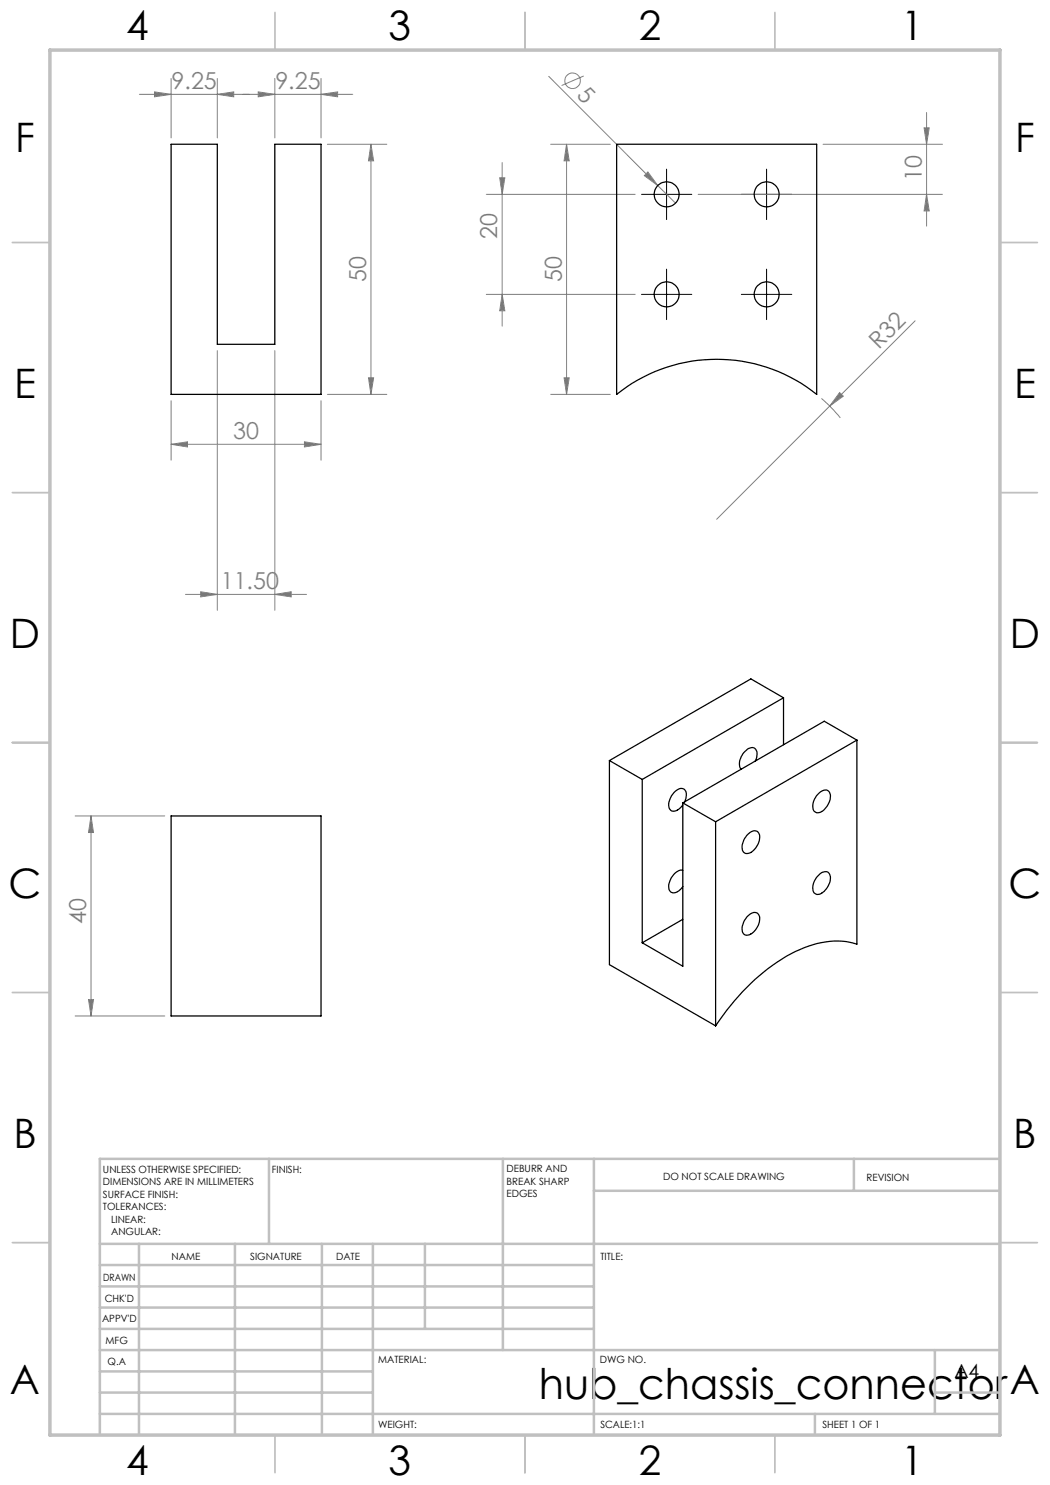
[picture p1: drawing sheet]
<svg xmlns="http://www.w3.org/2000/svg" width="210mm" height="297mm" viewBox="0 0 210 297" stroke-linecap="round" stroke-linejoin="round" font-family="sans-serif">
<g fill="none" stroke="#808080" stroke-width=".2">
<path d="M27.9 18.9h42.7M30.9 18.4l3.3 .5-3.3 .5zM34.2 15.7v11.9M43.5 18.9l3.2-.5v1zM43.5 15.7v11.9M51.6 18.4l3.4 .5-3.4 .5zM55 15.7v11.9M64.2 18.9l3.3-.5v1zM64.2 15.7v11.9M109.7 15.3l21.9 21.8M116.7 15.2l-4.4 1.9M65.5 28.9h11.9"/>
<path d="M74.2 28.9l.5 3.3h-1zM74.2 28.9v50M97.3 38.9h29.7M99.9 35.6h1.1l-.6 3.3zM100.4 32.5v32.7M110.1 28.9h12M113.3 28.9l.5 3.3h-1zM113.3 28.9v50M129.6 34.4l2 2.7-2.7-2zM131.6 37.1l3.5 3.5M139.6 38.9h48.9M164.6 28.9h23.9"/>
<path d="M184.8 25.6h1l-.5 3.3zM185.3 38.9l.5 3.3h-1zM185.3 22.5v22.7M97.3 58.9h29.7M100.4 58.9l.6 3.3h-1.1zM43.5 70.1v52M55 70.1v52M65.5 78.9h11.9M73.7 75.6h1l-.5 3.3zM110.1 78.9h12M112.8 75.6h1l-.5 3.3zM164.3 79.7l1.5 1.4 2.3 2.5"/>
<path d="M167.9 78.5l.8 .7-2.8 2zM183 64.2l-39.7 39.7M34.2 88.9l3.3-.5v1zM34.2 80.1v11.9M34.2 88.9h30M60.9 88.4l3.3 .5-3.3 .5zM64.2 80.1v11.9M37.1 118.9h24.2M40.1 118.4l3.4 .5-3.4 .5zM55 118.9l3.2-.5v1zM15 163.2h17.9M18.2 163.2l.5 3.3h-1z"/>
<path d="M18.2 163.2v40M17.7 199.9h1l-.5 3.3zM15 203.2h17.9"/>
<circle cx="114.5" cy="16.2" r="1.55"/>
</g>
<path d="M128.3 38.9h10.1M133.3 33.8v10.1M148.3 38.9h10.1M153.3 33.8v10.1M128.3 58.9h10.1M133.3 53.8v10.1M148.3 58.9h10.1M153.3 53.8v10.1" fill="none" stroke="#000" stroke-width=".2"/>
<g fill="none" stroke="#c0c0c0" stroke-width=".35">
<path d="M55 2.5v7.5M105 2.5v7.5M155 2.5v7.5M2.5 48.5h7.5M200 48.5h7.5M2.5 98.5h7.5M200 98.5h7.5M2.5 148.5h7.5M200 148.5h7.5M2.5 198.5h7.5M200 198.5h7.5M2.5 248.5h7.5"/>
<path d="M200 248.5h7.5M55 287v7.5M105 287v7.5M155 287v7.5"/>
</g>
<g fill="none" stroke="#c0c0c0" stroke-width=".5">
<path d="M53.8 231.8v17M100.6 231.8v38.2M118.8 231.8v55.2M118.8 238.2h81.2M170.8 231.8v6.4M200 231.8h-180v55.2M20 248.8h180M20 257.3h98.8M20 253h98.8M27.8 248.8v38.2M47 248.8v38.2M64.4 248.8v38.2"/>
<path d="M74.6 248.8v38.2M85 248.8v17M20 265.8h98.8M20 261.5h98.8M20 278.5h54.6M20 274.3h54.6M20 270h180M187 278.5h13M187 270v12.8M20 282.8h180M163 282.8v4.2"/>
</g>
<path d="M10 10h190v277h-190z" fill="none" stroke="#c0c0c0" stroke-width=".7"/>
<g fill="#808080">
<path d="M129.6 34.4l2 2.7-2.7-2z"/>
<path d="M167.9 78.5l.8 .7-2.8 2z"/>
<path d="M55 118.9l3.2-.5v1zM40.1 118.4l3.4 .5-3.4 .5zM43.5 18.9l3.2-.5v1zM30.9 18.4l3.3 .5-3.3 .5zM64.2 18.9l3.3-.5v1zM51.6 18.4l3.4 .5-3.4 .5z"/>
<path d="M34.2 88.9l3.3-.5v1zM60.9 88.4l3.3 .5-3.3 .5z"/>
<path d="M73.7 75.6h1l-.5 3.3zM74.2 28.9l.5 3.3h-1zM112.8 75.6h1l-.5 3.3zM113.3 28.9l.5 3.3h-1zM100.4 58.9l.6 3.3h-1.1zM99.9 35.6h1.1l-.6 3.3z"/>
<path d="M17.7 199.9h1l-.5 3.3zM18.2 163.2l.5 3.3h-1z"/>
<path d="M184.8 25.6h1l-.5 3.3zM185.3 38.9l.5 3.3h-1z"/>
</g>
<g fill="none" stroke="#000" stroke-width=".25">
<path d="M34.2 28.9h9.3v40h11.5v-40h9.2v50h-30zM123.3 28.9h40v50a32 32 0 0 0-40 0zM156.7 139.6l-6.5-3.8-28.3 16.3M156.7 139.6l-28.3 16.3M156.7 139.6v9.3M121.9 152.1l6.5 3.8M121.9 152.1v40.8l21.2 12.3M128.4 155.9v32.7M151.1 152.2a1.82 1.82 0 0 0-.4-2.7 3.1 3.1 0 0 0-2.7 2.5 1.96 1.96 0 0 0 .2 1.8M163.9 158.5a1.17 1.17 0 0 1 1.2-.5 1.17 1.17 0 0 1 .9 .8 3.5 3.5 0 0 1-2.4 3.8 1.24 1.24 0 0 1-1-1.8 4.3 4.3 0 0 1 1.3-2.3zM171.4 148v40.8a16.3 16.3 0 0 0-12.4 1.5 42 42 0 0 0-15.9 14.9M171.4 148l-28.3 16.4"/>
<path d="M171.4 148l-6.5-3.8-28.3 16.4M34.2 163.2h30v40h-30zM136.6 174.1a2.86 2.86 0 0 0-2.7 2.4 1.33 1.33 0 0 0 .9 2.1 2.55 2.55 0 0 0 1.8-1.3M136.6 160.6l6.5 3.8M136.6 160.6v32.6l-8.2-4.6M136.9 160.4a2.1 2.1 0 0 0-.2-2.6 2.19 2.19 0 0 0-2.4 1.4 2.37 2.37 0 0 0-.1 2.9 1.92 1.92 0 0 0 2.4-1.1M143.1 164.4v40.8M149.6 166.9a1.29 1.29 0 0 1 2.2-.2 3.4 3.4 0 0 1-2.3 4 1.22 1.22 0 0 1-1.1-1.8l.4-.9zM163.5 175.3a1.68 1.68 0 0 1 2.2-.7 2.75 2.75 0 0 1-.7 3.4 1.52 1.52 0 0 1-2.2 .6 2.92 2.92 0 0 1 .7-3.3zM136.6 183.9l-8.2 4.7M149.3 183.4a1.68 1.68 0 0 1 2.3-.7 2.72 2.72 0 0 1-.5 3.2 1.74 1.74 0 0 1-2.4 .9 2.93 2.93 0 0 1 .6-3.4z"/>
<circle cx="133.3" cy="38.9" r="2.5"/>
<circle cx="153.3" cy="38.9" r="2.5"/>
<circle cx="133.3" cy="58.9" r="2.51"/>
<circle cx="153.3" cy="58.9" r="2.51"/>
</g>
<text font-size="8.5" x="107.8" y="279.7">hub_chassis_connector</text>
<g font-size="8.1">
<text x="25.2" y="8">4</text>
<text x="77.7" y="8">3</text>
<text x="127.7" y="8">2</text>
<text x="180.2" y="8">1</text>
<text x="3" y="30.4">F</text>
<text x="203" y="30.4">F</text>
<text x="2.8" y="79.6">E</text>
<text x="202.8" y="79.6">E</text>
<text x="2" y="129.6">D</text>
<text x="202" y="129.6">D</text>
<text x="1.7" y="179.6">C</text>
<text x="201.7" y="179.6">C</text>
<text x="2.7" y="229.6">B</text>
<text x="202.7" y="229.6">B</text>
<text x="2" y="278.9">A</text>
<text x="202" y="278.9">A</text>
<text x="25.2" y="295">4</text>
<text x="77.7" y="295">3</text>
<text x="127.7" y="295">2</text>
<text x="180.2" y="295">1</text>
</g>
<g font-size="4.7" fill="#808080">
<text x="34.3" y="17.8">9.25</text>
<text x="55.1" y="17.8">9.25</text>
<text x="115.1" y="19.2" transform="rotate(45 115.1 19.2)">5</text>
<text x="184.3" y="36.2" transform="rotate(-90 184.3 36.2)">10</text>
<text x="99.5" y="47.7" transform="rotate(-90 99.5 47.7)">20</text>
<text x="73.2" y="56.4" transform="rotate(-90 73.2 56.4)">50</text>
<text x="112.3" y="56.4" transform="rotate(-90 112.3 56.4)">50</text>
<text x="175.7" y="70" transform="rotate(-45 175.7 70)">R32</text>
<text x="46.6" y="87.8">30</text>
<text x="44.2" y="117.8">11.50</text>
<text x="17.2" y="184.7" transform="rotate(-90 17.2 184.7)">40</text>
</g>
<text font-size="3.9" x="190.9" y="275.5">A4</text>
<g font-size="2">
<text x="20.6" y="234.6">UNLESS OTHERWISE SPECIFIED:</text>
<text x="20.6" y="237.1">DIMENSIONS ARE IN MILLIMETERS</text>
<text x="20.6" y="239.6">SURFACE FINISH:</text>
<text x="54.4" y="234.6">FINISH:</text>
<text x="101.3" y="234.5">DEBURR AND</text>
<text x="101.3" y="237">BREAK SHARP</text>
<text x="101.3" y="239.5">EDGES</text>
<text x="132.6" y="236">DO NOT SCALE DRAWING</text>
<text x="173.3" y="236.2">REVISION</text>
<text x="20.6" y="242.1">TOLERANCES:</text>
<text x="22.2" y="244.6">LINEAR:</text>
<text x="22.2" y="247.1">ANGULAR:</text>
<text x="34.3" y="252">NAME</text>
<text x="50" y="251.9">SIGNATURE</text>
<text x="67.2" y="251.9">DATE</text>
<text x="120.1" y="251.9">TITLE:</text>
<text x="20.6" y="256.1">DRAWN</text>
<text x="20.9" y="260.3">CHK'D</text>
<text x="20.4" y="264.4">APPV'D</text>
<text x="21.1" y="268.8">MFG</text>
<text x="21.5" y="273">Q.A</text>
<text x="75.6" y="272.5">MATERIAL:</text>
<text x="120" y="272.5">DWG NO.</text>
<text x="75.6" y="285.5">WEIGHT:</text>
<text x="120.1" y="285.6">SCALE:1:1</text>
<text x="164.5" y="285.6">SHEET 1 OF 1</text>
</g>
</svg>
